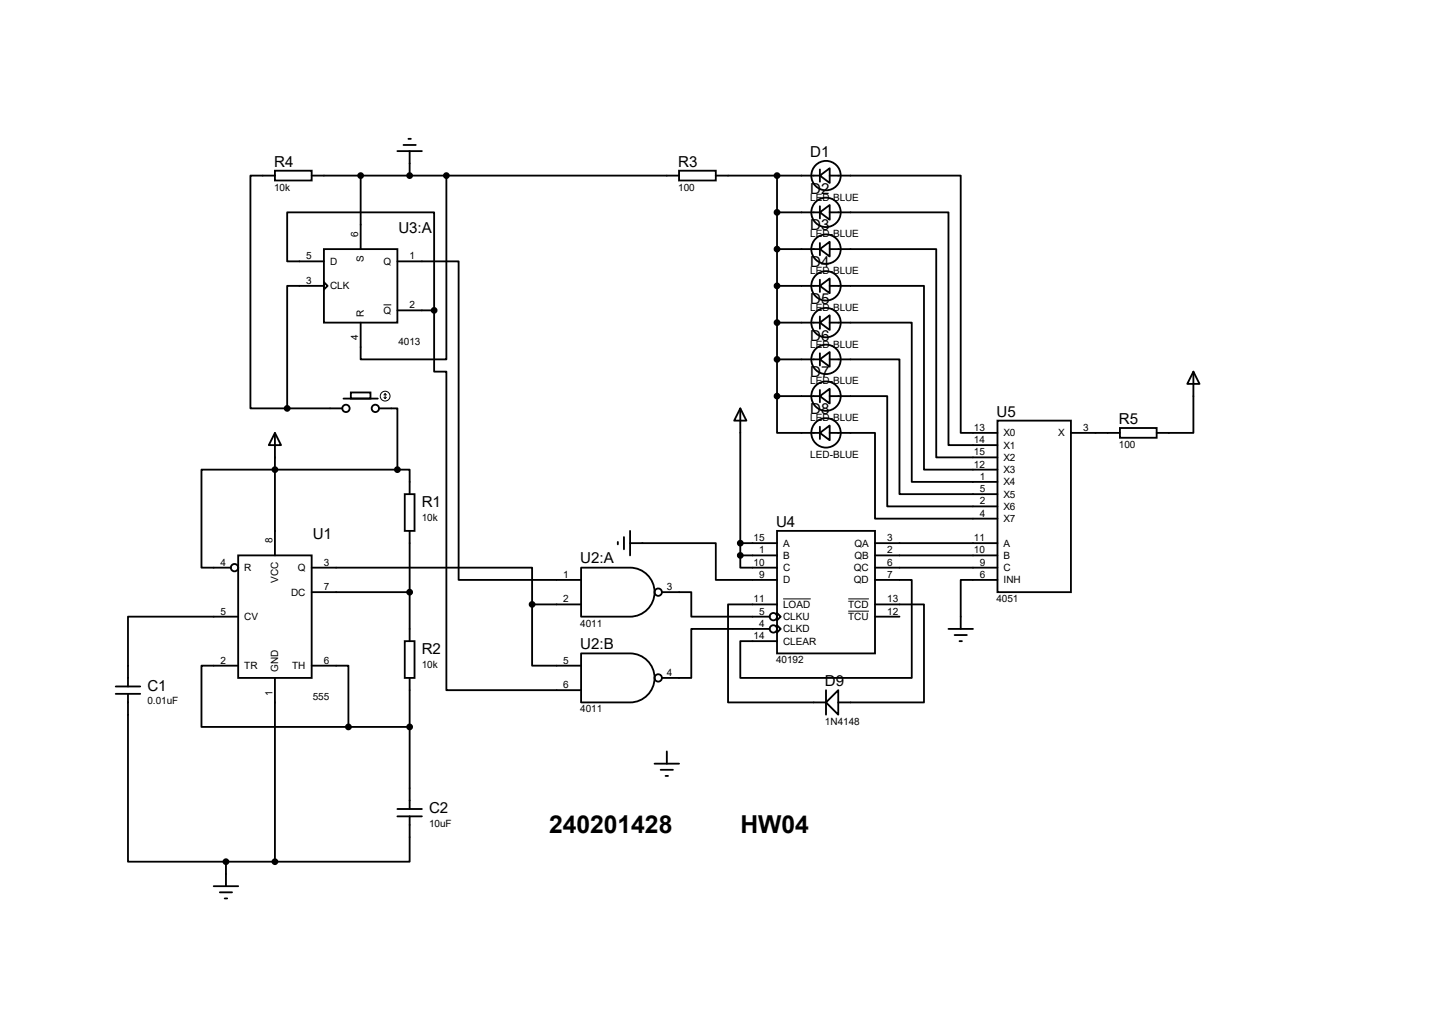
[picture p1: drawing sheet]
<svg xmlns="http://www.w3.org/2000/svg" width="297mm" height="210mm" viewBox="0 0 297 210" stroke-linecap="round" stroke-linejoin="round" font-family="sans-serif">
<g fill="none" stroke="#000" stroke-width=".38">
<path d="M57 35.4h7.6v2h-7.6zM57 36.4h-5.1v48.3h7.7M64.6 36.4h76.2M74.8 36.4v15.2M82.4 31.3h5.1M83.7 30.1h2.5M84.7 28.8h.5M85 31.3v5.1M92.6 36.4v38.1h-17.8v-7.6M140.8 35.4h7.7v2h-7.7zM148.5 36.4h21.6M161.2 36.4v45.7"/>
<path d="M170.1 36.4l2-1.5v3zM170.1 35.1v2.6M172.1 36.4h27.2v53.3h7.6M67.2 51.6h15.2v15.3h-15.2zM67.2 58.5l.7 .8-.7 .7zM67.2 54.2h-7.6v-10.2h30.4v20.3M67.2 59.3h-7.6v25.4M82.4 54.2h12.7v66h25.4M161.2 44h8.9M161.2 51.6h8.9M161.2 59.3h8.9M170.1 44l2-1.5v3.1z"/>
<path d="M170.1 51.6l2-1.5v3.1zM170.1 59.3l2-1.6v3.1zM170.1 42.8v2.5M170.1 50.4v2.5M170.1 58v2.5M172.1 44h24.6v48.3h10.2M172.1 51.6h22.1v43.2h12.7M172.1 59.3h19.5v38.1h15.3M82.4 64.3h7.6M90 64.3v12.7h2.6v66.1h27.9M161.2 66.9h8.9M161.2 74.5h8.9"/>
<path d="M170.1 66.9l2-1.5v3zM170.1 74.5l2-1.5v3zM170.1 65.6v2.6M170.1 73.2v2.6M172.1 66.9h17v33h17.8M172.1 74.5h14.5v27.9h20.3M247.5 77l1.3 2.6h-2.5zM247.5 77v12.7h-7.6M57 89.7l1.3 2.6h-2.5zM57 89.7v25.4M59.6 84.7h11.4M71.2 82.6h7.2"/>
<path d="M72.8 81.4h4v1.2h-4zM78.6 84.7h3.8v12.7M82.4 97.4h-40.6v20.3h6.1M82.4 97.4h2.6v5M153.5 84.7l1.3 2.5h-2.5zM153.5 84.7v30.4M161.2 82.1v7.6h8.9M161.2 82.1h8.9M170.1 82.1l2-1.5v3.1zM170.1 89.7l2-1.5v3.1zM170.1 80.9v2.5M170.1 88.5v2.5"/>
<path d="M172.1 82.1h11.9v22.9h22.9M172.1 89.7h9.4v17.8h25.4M206.9 87.2h15.2v35.6h-15.2zM222.1 89.7h10.2M232.3 88.7h7.6v2.1h-7.6zM49.4 115.1h15.2v25.4h-15.2zM64.6 117.7h45.8v7.6M83.9 102.4h2.1v7.7h-2.1zM85 110.1v22.8M120.5 117.7h10.2a5.1 5.1 0 0 1 5.1 5.1 5.1 5.1 0 0 1-5.1 5h-10.2zM128.1 112.4v.5M129.4 111.3v2.6"/>
<path d="M130.7 112.6h17.8v7.6h12.7M130.7 110.1v5M153.5 115.1v2.6h7.7M153.5 112.6h7.7M153.5 115.1h7.7M161.2 110.1h20.3v25.4h-20.3zM181.5 112.6h25.4M181.5 115.1h25.4M181.5 117.7h25.4M49.4 127.8h-22.9v14.5M49.4 138h-7.6v12.7h30.5M64.6 138h7.7v12.7"/>
<path d="M64.6 122.8h20.4M83.9 132.9h2.1v7.6h-2.1zM110.4 125.3v12.7h10.1M110.4 125.3h10.1M120.5 135.5h10.2a5.1 5.1 0 0 1 5.1 5 5.1 5.1 0 0 1-5.1 5.1h-10.2zM137.3 122.8h6.1v5h16.2M159.6 130.4h-16.2v10.1h-6.1M161.2 127.1l.7 .7-.7 .8zM161.2 129.6l.7 .8-.7 .7zM161.2 125.3h-10.2v20.3h20.3M181.5 120.2h7.6v20.3h-35.6v-7.6h7.7M181.5 125.3h10.1v20.3h-17.7"/>
<path d="M181.5 127.8h5.1M196.7 130.4h5.1M198 131.7h2.5M199 132.9h.5M206.9 120.2h-7.6v10.2M24 143.8h5.1M24 142.3h5.1M26.5 143.8v34.8h20.4M57 140.5v38.1M72.3 150.7h12.7M85 140.5v27.2M135.8 158.3h5"/>
<path d="M137 159.6h2.6M138.3 155.8v2.5M171.3 143.1v5.1M173.9 143.1v5.1l-2.6-2.6zM46.9 178.6v5.1M46.9 178.6h10.1M82.4 169.2h5.1M82.4 167.7h5.1M85 169.2v9.4h-28M138 160.9h.6M44.3 183.7h5.1M45.6 185h2.5"/>
<path d="M46.6 186.3h.5"/>
<circle cx="171.3" cy="36.4" r="3"/>
<circle cx="171.3" cy="59.3" r="3"/>
<circle cx="171.3" cy="51.6" r="3"/>
<circle cx="171.3" cy="44" r="3"/>
<circle cx="171.3" cy="66.9" r="3"/>
<circle cx="171.3" cy="74.5" r="3"/>
<circle cx="71.8" cy="84.7" r=".76"/>
<circle cx="77.9" cy="84.7" r=".76"/>
<circle cx="171.3" cy="89.7" r="3"/>
<circle cx="171.3" cy="82.1" r="3"/>
<circle cx="48.6" cy="117.7" r=".76"/>
<circle cx="136.5" cy="122.8" r=".76"/>
<circle cx="160.4" cy="130.4" r=".76"/>
<circle cx="160.4" cy="127.8" r=".76"/>
<circle cx="136.5" cy="140.5" r=".76"/>
</g>
<g fill="#000" stroke="#000" stroke-width=".38">
<circle cx="74.8" cy="36.4" r=".51"/>
<circle cx="85" cy="36.4" r=".51"/>
<circle cx="92.6" cy="36.4" r=".51"/>
<circle cx="161.2" cy="36.4" r=".51"/>
<circle cx="161.2" cy="51.6" r=".51"/>
<circle cx="161.2" cy="59.3" r=".51"/>
<circle cx="161.2" cy="44" r=".51"/>
<circle cx="90" cy="64.3" r=".51"/>
<circle cx="161.2" cy="66.9" r=".51"/>
<circle cx="161.2" cy="74.5" r=".51"/>
<circle cx="57" cy="97.4" r=".51"/>
<circle cx="59.6" cy="84.7" r=".51"/>
<circle cx="82.4" cy="97.4" r=".51"/>
<circle cx="161.2" cy="82.1" r=".51"/>
<circle cx="153.5" cy="112.6" r=".51"/>
<circle cx="153.5" cy="115.1" r=".51"/>
<circle cx="85" cy="122.8" r=".51"/>
<circle cx="110.4" cy="125.3" r=".51"/>
<circle cx="72.3" cy="150.7" r=".51"/>
<circle cx="85" cy="150.7" r=".51"/>
<circle cx="46.9" cy="178.6" r=".51"/>
<circle cx="57" cy="178.6" r=".51"/>
</g>
<g fill="none" stroke="#000" stroke-width=".21">
<path d="M79.5 63.2h1.7M79.6 82.4l.3 .2M79.9 81.6v1M79.9 81.6l-.3 .3M79.9 81.6l.2 .3M80.1 82.4l-.2 .2M162.4 124.2h5.7M175.9 124.2h4.3M175.9 126.7h4.3"/>
<circle cx="79.9" cy="82.1" r="1.02"/>
</g>
<g font-size="5.1">
<text x="113.9" y="172.7">240201428</text>
<text x="153.6" y="172.7">HW04</text>
</g>
<g font-size="3.1">
<text x="56.9" y="34.5">R4</text>
<text x="140.7" y="34.5">R3</text>
<text x="168.1" y="32.5">D1</text>
<text x="168.1" y="40.1">D2</text>
<text x="168.1" y="47.8">D3</text>
<text x="82.6" y="48.3">U3:A</text>
<text x="168.1" y="55.4">D4</text>
<text x="168.1" y="63">D5</text>
<text x="168.1" y="70.6">D6</text>
<text x="168.1" y="78.2">D7</text>
<text x="168.1" y="85.9">D8</text>
<text x="206.7" y="86.4">U5</text>
<text x="232.1" y="87.9">R5</text>
<text x="87.5" y="105.1">R1</text>
<text x="64.9" y="111.7">U1</text>
<text x="161" y="109.2">U4</text>
<text x="120.4" y="116.8">U2:A</text>
<text x="87.5" y="135.6">R2</text>
<text x="120.4" y="134.6">U2:B</text>
<text x="30.6" y="143.2">C1</text>
<text x="171.1" y="142.2">D9</text>
<text x="89" y="168.6">C2</text>
</g>
<g font-size="2.1">
<text x="56.9" y="39.5">10k</text>
<text x="140.7" y="39.5">100</text>
<text x="168.1" y="41.6">LED-BLUE</text>
<text x="63.5" y="53.8">5</text>
<text x="74.3" y="49.1" transform="rotate(-90 74.3 49.1)">6</text>
<text x="85" y="53.8">1</text>
<text x="168.1" y="49.2">LED-BLUE</text>
<text x="63.5" y="58.8">3</text>
<text x="68.5" y="54.9">D</text>
<text x="68.5" y="60">CLK</text>
<text x="75.5" y="54.3" transform="rotate(-90 75.5 54.3)">S</text>
<text x="79.5" y="54.9">Q</text>
<text x="168.1" y="56.8">LED-BLUE</text>
<text x="75.5" y="65.6" transform="rotate(-90 75.5 65.6)">R</text>
<text x="79.5" y="65.1">Q</text>
<text x="85" y="63.9">2</text>
<text x="168.1" y="64.4">LED-BLUE</text>
<text x="74.3" y="70.6" transform="rotate(-90 74.3 70.6)">4</text>
<text x="82.6" y="71.5">4013</text>
<text x="168.1" y="72.1">LED-BLUE</text>
<text x="168.1" y="79.7">LED-BLUE</text>
<text x="168.1" y="87.3">LED-BLUE</text>
<text x="202" y="89.3">13</text>
<text x="224.7" y="89.3">3</text>
<text x="168.1" y="94.9">LED-BLUE</text>
<text x="202" y="91.9">14</text>
<text x="202" y="94.4">15</text>
<text x="208.2" y="90.5">X0</text>
<text x="208.2" y="93">X1</text>
<text x="208.2" y="95.5">X2</text>
<text x="219.5" y="90.5">X</text>
<text x="232.1" y="92.9">100</text>
<text x="202" y="96.9">12</text>
<text x="203.2" y="99.5">1</text>
<text x="208.2" y="98.1">X3</text>
<text x="208.2" y="100.6">X4</text>
<text x="87.5" y="107.9">10k</text>
<text x="203.2" y="102">5</text>
<text x="203.2" y="104.6">2</text>
<text x="203.2" y="107.1">4</text>
<text x="208.2" y="103.2">X5</text>
<text x="208.2" y="105.7">X6</text>
<text x="56.5" y="112.6" transform="rotate(-90 56.5 112.6)">8</text>
<text x="156.3" y="112.2">15</text>
<text x="162.4" y="113.3">A</text>
<text x="177.2" y="113.3">QA</text>
<text x="184" y="112.2">3</text>
<text x="202" y="112.2">11</text>
<text x="208.2" y="108.2">X7</text>
<text x="208.2" y="113.3">A</text>
<text x="45.7" y="117.3">4</text>
<text x="50.7" y="118.4">R</text>
<text x="61.8" y="118.4">Q</text>
<text x="67.2" y="117.3">3</text>
<text x="116.8" y="119.8">1</text>
<text x="156.3" y="117.3">10</text>
<text x="157.5" y="114.7">1</text>
<text x="157.5" y="119.8">9</text>
<text x="162.4" y="115.9">B</text>
<text x="162.4" y="118.4">C</text>
<text x="177.1" y="118.4">QC</text>
<text x="177.2" y="115.9">QB</text>
<text x="184" y="114.7">2</text>
<text x="184" y="117.3">6</text>
<text x="184" y="119.8">7</text>
<text x="202" y="114.7">10</text>
<text x="203.2" y="117.3">9</text>
<text x="203.2" y="119.8">6</text>
<text x="208.2" y="115.9">B</text>
<text x="208.2" y="118.4">C</text>
<text x="57.7" y="120.8" transform="rotate(-90 57.7 120.8)">VCC</text>
<text x="60.4" y="123.5">DC</text>
<text x="67.2" y="122.3">7</text>
<text x="116.8" y="124.9">2</text>
<text x="138.3" y="122.3">3</text>
<text x="156.3" y="124.9">11</text>
<text x="162.4" y="120.9">D</text>
<text x="177.1" y="120.9">QD</text>
<text x="184" y="124.9">13</text>
<text x="206.7" y="124.8">4051</text>
<text x="208.2" y="120.9">INH</text>
<text x="45.7" y="127.4">5</text>
<text x="50.7" y="128.6">CV</text>
<text x="120.4" y="129.9">4011</text>
<text x="157.5" y="127.4">5</text>
<text x="157.5" y="130">4</text>
<text x="162.4" y="126">LOAD</text>
<text x="162.4" y="128.6">CLKU</text>
<text x="162.4" y="131.1">CLKD</text>
<text x="175.9" y="126">TCD</text>
<text x="175.9" y="128.6">TCU</text>
<text x="184" y="127.4">12</text>
<text x="45.7" y="137.6">2</text>
<text x="67.2" y="137.6">6</text>
<text x="116.8" y="137.6">5</text>
<text x="156.3" y="132.5">14</text>
<text x="161" y="137.5">40192</text>
<text x="162.4" y="133.6">CLEAR</text>
<text x="50.7" y="138.7">TR</text>
<text x="57.7" y="139.3" transform="rotate(-90 57.7 139.3)">GND</text>
<text x="60.6" y="138.7">TH</text>
<text x="87.5" y="138.4">10k</text>
<text x="116.8" y="142.7">6</text>
<text x="138.3" y="140.1">4</text>
<text x="30.6" y="146">0.01uF</text>
<text x="56.5" y="144.2" transform="rotate(-90 56.5 144.2)">1</text>
<text x="64.9" y="145.2">555</text>
<text x="120.4" y="147.7">4011</text>
<text x="171.1" y="150.2">1N4148</text>
<text x="89" y="171.4">10uF</text>
</g>
</svg>
